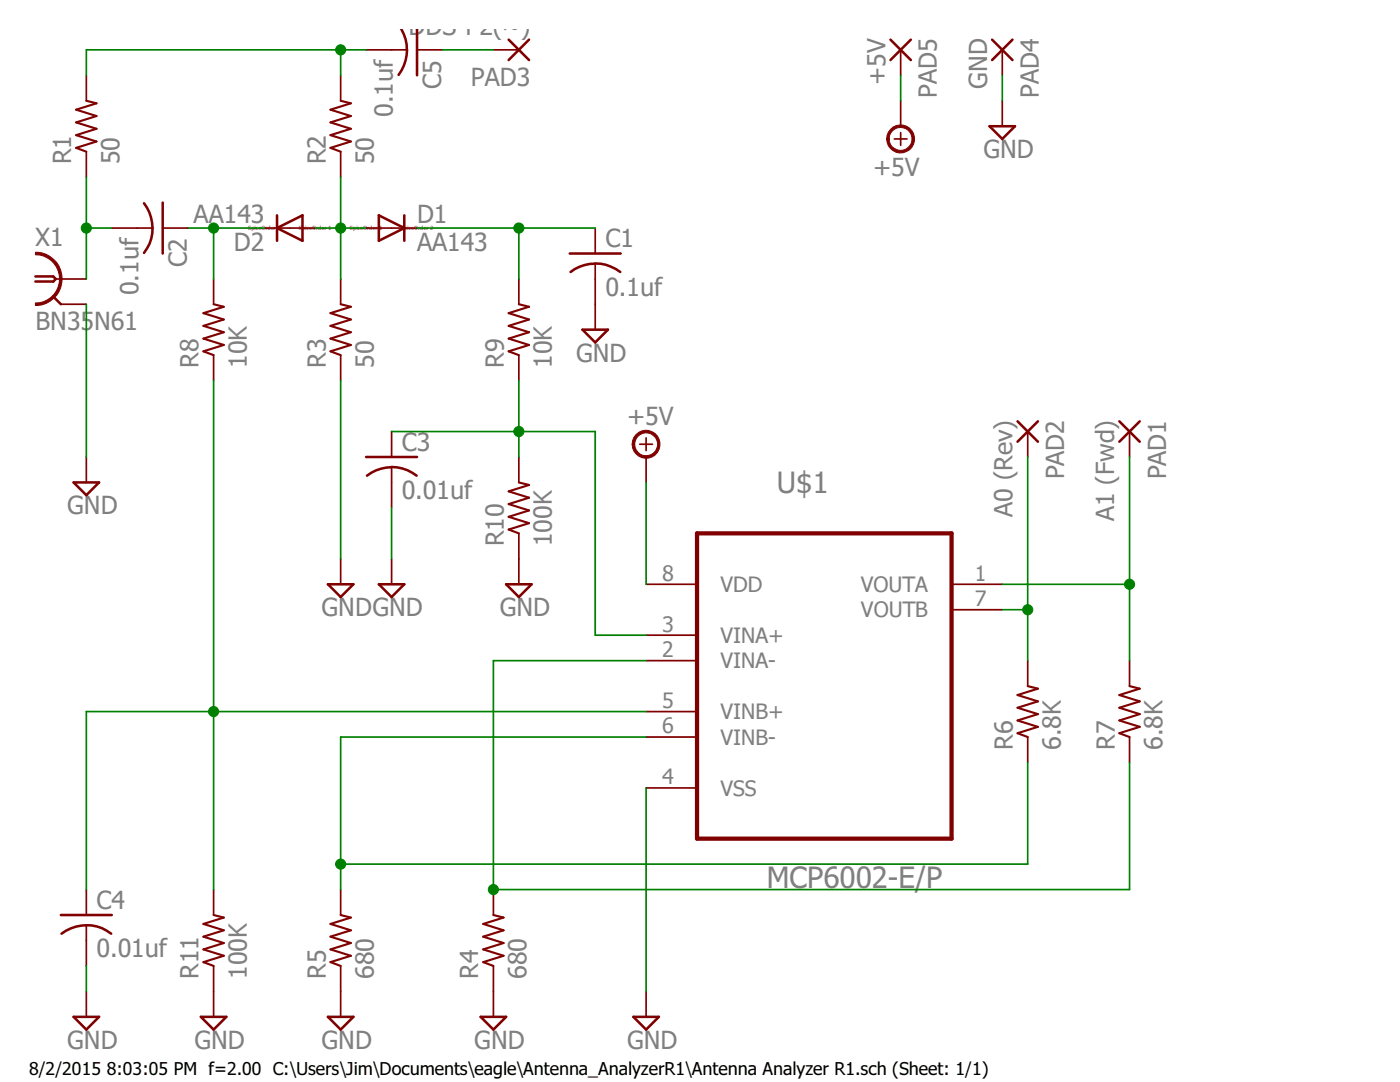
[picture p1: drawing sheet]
<svg xmlns="http://www.w3.org/2000/svg" width="279mm" height="216mm" viewBox="0 0 279 216" stroke-linecap="round" stroke-linejoin="round" font-family="sans-serif">
<path d="M7.1 50.3a5.3 5.3 0 0 1 5.3 5.3 5.3 5.3 0 0 1-5.3 5.4v-.5a4.8 4.8 0 0 0 4.8-4.9 4.8 4.8 0 0 0-4.8-4.8z" fill-rule="evenodd" fill="#800000"/>
<path d="M7.1 50.3a5.3 5.3 0 0 1 5.3 5.3 5.3 5.3 0 0 1-5.3 5.4v-.5a4.8 4.8 0 0 0 4.8-4.9 4.8 4.8 0 0 0-4.8-4.8z" fill="none" stroke="#800000" stroke-width=".2"/>
<path d="M7.1 55.2h3.5l.5 .5-.5 .5h-3.5M10.6 59.2l1.5 1.5M28.7 40.6a8.1 8.1 0 0 1 0 9.9M32.5 40.4v10.2M113.7 50.6h10.2M118.8 52.6a7.8 7.8 0 0 1 5 1.7M118.8 52.6a7.9 7.9 0 0 0-4.9 1.7M73.1 91.2h10.1M73.2 94.9a7.9 7.9 0 0 1 9.9 0M12.1 182.6h10.2M12.3 186.3a8.1 8.1 0 0 1 9.9 0" fill="none" stroke="#800000" stroke-width=".51"/>
<g fill="none" stroke="#800000" stroke-width=".34">
<path d="M68 15v5.1M68 30.3v5M11.1 55.7h6.1M22.3 45.5h8.1M32.5 45.5h5M42.6 55.7v5M68 55.7v5M103.5 55.7v5M118.8 45.5v5.1M118.8 52.6v8.1M12.1 60.7h5.1M42.6 70.9v5"/>
<path d="M68 70.9v5M103.5 70.9v5M78.1 86.1v5.1M78.1 93.2v8.1M103.5 91.2v5.1M127.7 88.6h2.5M128.9 87.4v2.5M103.5 106.4v5.1M128.9 116.6h10.2M189.9 116.6h10.1M128.9 126.7h10.2M128.9 131.8h10.2"/>
<path d="M189.9 121.7h10.1M205.1 131.8v5.1M225.4 131.8v5.1M128.9 142h10.2M128.9 147.1h10.2M128.9 157.2h10.2M205.1 147.1v5M225.4 147.1v5M17.2 177.5v5.1M42.6 177.5v5.1M68 177.5v5.1M98.5 177.5v5.1"/>
<path d="M17.2 184.6v8.1M42.6 192.7v5.1M68 192.7v5.1M98.5 192.7v5.1"/>
</g>
<path d="M68 20.1l2 .5-4 1.3 4 1.3-4 1.2 4 1.3-4 1.3 4 1.2-4 1.3 2 .8M42.6 60.7l2.1 .5-4.1 1.3 4.1 1.3-4.1 1.2 4.1 1.3-4.1 1.3 4.1 1.2-4.1 1.3 2 .8M68 60.7l2 .5-4 1.3 4 1.3-4 1.2 4 1.3-4 1.3 4 1.2-4 1.3 2 .8M103.5 60.7l2.1 .5-4.1 1.3 4.1 1.3-4.1 1.2 4.1 1.3-4.1 1.3 4.1 1.2-4.1 1.3 2 .8M103.5 96.3l2.1 .5-4.1 1.2 4.1 1.3-4.1 1.3 4.1 1.3-4.1 1.2 4.1 1.3-4.1 1.3 2 .7M205.1 136.9l2 .5-4 1.3 4 1.3-4 1.2 4 1.3-4 1.3 4 1.2-4 1.3 2 .8M225.4 136.9l2.1 .5-4.1 1.3 4.1 1.3-4.1 1.2 4.1 1.3-4.1 1.3 4.1 1.2-4.1 1.3 2 .8M42.6 182.6l2.1 .5-4.1 1.3 4.1 1.2-4.1 1.3 4.1 1.3-4.1 1.2 4.1 1.3-4.1 1.3 2 .7M68 182.6l2 .5-4 1.3 4 1.2-4 1.3 4 1.3-4 1.2 4 1.3-4 1.3 2 .7M98.5 182.6l2 .5-4.1 1.3 4.1 1.2-4.1 1.3 4.1 1.3-4.1 1.2 4.1 1.3-4.1 1.3 2.1 .7" fill="none" stroke="#800000" stroke-width=".42"/>
<path d="M139.1 106.4h50.8v60.9h-50.8z" fill="none" stroke="#800000" stroke-width=".85"/>
<path d="M126.9 86.7a2.78 2.78 0 0 1 4.4 .5 2.78 2.78 0 0 1-1.6 4.1 2.78 2.78 0 0 1-3.5-2.7h.5a2.29 2.29 0 0 1 3.2-2.1 2.29 2.29 0 0 1 .5 3.9 2.29 2.29 0 0 1-3.7-1.2v-.6h-.5l.3-1.3z" fill-rule="evenodd" fill="#800000"/>
<path d="M126.9 86.7a2.78 2.78 0 0 1 4.4 .5 2.78 2.78 0 0 1-1.6 4.1 2.78 2.78 0 0 1-3.5-2.7h.5a2.29 2.29 0 0 1 3.2-2.1 2.29 2.29 0 0 1 .5 3.9 2.29 2.29 0 0 1-3.7-1.2v-.6h-.5l.3-1.3z" fill="none" stroke="#800000" stroke-width=".2"/>
<g fill="none" stroke="#800000" stroke-width=".34">
<path d="M17.2 15v5.1M73.1 9.9h8.1M83.2 9.9h5.1M98.5 9.9h5M179.7 9.9v5.1M200 9.9v5.1M17.2 30.3v5M178.5 27.7h2.5M179.7 26.5v2.5M200 20.1v5.1M52.8 45.5h10.1M73.1 45.5h10.1"/>
<path d="M118.8 60.7v5.1M17.2 91.2v5.1M128.9 91.2v5.1M205.1 86.1v5.1M225.4 86.1v5.1M68 111.5v5.1M78.1 111.5v5.1M103.5 111.5v5.1M17.2 197.8v5.1M42.6 197.8v5.1M68 197.8v5.1M98.5 197.8v5.1"/>
<path d="M128.9 197.8v5.1"/>
</g>
<g fill="none" stroke="#800000" stroke-width=".51">
<path d="M80 5.7a8 8 0 0 1 1.2 4.2M81.2 9.9a8.6 8.6 0 0 1-1.7 5M83.2 5.7v9.3M101.5 7.9l4.1 4.1M105.6 7.9l-4.1 4.1M177.7 7.9l4.1 4.1M181.8 7.9l-4.1 4.1M198 7.9l4.1 4.1M202.1 7.9l-4.1 4.1M197.5 25.2h5.1l-2.6 2.5zM55.3 45.5l5.1-2.5v5zM55.3 43v5"/>
<path d="M75.6 43l5.1 2.5-5.1 2.5zM80.7 43v5M116.2 65.8h5.1l-2.5 2.5zM14.7 96.3h5.1l-2.6 2.5zM203.1 84.1l4 4M207.1 84.1l-4 4M223.4 84.1l4.1 4M227.5 84.1l-4.1 4M65.4 116.6h5.1l-2.5 2.5zM75.6 116.6h5.1l-2.6 2.5zM101 116.6h5.1l-2.6 2.5zM14.7 202.9h5.1l-2.6 2.5z"/>
<path d="M40.1 202.9h5.1l-2.6 2.5zM65.4 202.9h5.1l-2.5 2.5zM95.9 202.9h5.1l-2.5 2.5zM126.4 202.9h5.1l-2.6 2.5z"/>
</g>
<path d="M17.2 20.1l2.1 .5-4.1 1.3 4.1 1.3-4.1 1.2 4.1 1.3-4.1 1.3 4.1 1.2-4.1 1.3 2 .8" fill="none" stroke="#800000" stroke-width=".42"/>
<path d="M177.7 25.8a2.78 2.78 0 0 1 4.4 .5 2.78 2.78 0 0 1-1.6 4.1 2.78 2.78 0 0 1-3.5-2.7h.5a2.29 2.29 0 0 1 3.1-2.1 2.29 2.29 0 0 1 .9 3.7 2.29 2.29 0 0 1-3.8-.5l-.2-1.1h-.5v-.7z" fill-rule="evenodd" fill="#800000"/>
<path d="M177.7 25.8a2.78 2.78 0 0 1 4.4 .5 2.78 2.78 0 0 1-1.6 4.1 2.78 2.78 0 0 1-3.5-2.7h.5a2.29 2.29 0 0 1 3.1-2.1 2.29 2.29 0 0 1 .9 3.7 2.29 2.29 0 0 1-3.8-.5l-.2-1.1h-.5v-.7z" fill="none" stroke="#800000" stroke-width=".2"/>
<path d="M179.7 20.1v5.1" fill="none" stroke="#800000" stroke-width=".34"/>
<path d="M68 35.3v10.2" fill="none" stroke="#008000" stroke-width=".34"/>
<circle cx="68" cy="45.5" r="1.01" fill="#008000"/>
<circle cx="68" cy="45.5" r="1.01" fill="none" stroke="#008000" stroke-width=".2"/>
<path d="M62.9 45.5h10.2M68 45.5v10.2M83.2 45.5h35.6M103.5 45.5v10.2" fill="none" stroke="#008000" stroke-width=".34"/>
<circle cx="103.6" cy="45.5" r="1.01" fill="#008000"/>
<circle cx="103.6" cy="45.5" r="1.01" fill="none" stroke="#008000" stroke-width=".2"/>
<path d="M179.7 15v5.1M200 15v5.1M17.2 60.7v30.5M68 75.9v35.6M128.9 96.3v20.3M205.1 91.2v40.6M78.1 101.3v10.2M200 121.7h5.1M128.9 157.2v40.6M17.2 192.7v5.1" fill="none" stroke="#008000" stroke-width=".34"/>
<circle cx="205.1" cy="121.7" r="1.01" fill="#008000"/>
<circle cx="205.1" cy="121.7" r="1.01" fill="none" stroke="#008000" stroke-width=".2"/>
<path d="M225.4 91.2v40.6M200 116.6h25.4" fill="none" stroke="#008000" stroke-width=".34"/>
<circle cx="225.4" cy="116.6" r="1.01" fill="#008000"/>
<circle cx="225.4" cy="116.6" r="1.01" fill="none" stroke="#008000" stroke-width=".2"/>
<path d="M205.1 152.1v20.3h-137.1v5.1" fill="none" stroke="#008000" stroke-width=".34"/>
<circle cx="68" cy="172.4" r="1.01" fill="#008000"/>
<circle cx="68" cy="172.4" r="1.01" fill="none" stroke="#008000" stroke-width=".2"/>
<path d="M128.9 131.8h-30.4v45.7h126.9v-25.4M128.9 147.1h-60.9v25.3" fill="none" stroke="#008000" stroke-width=".34"/>
<circle cx="98.5" cy="177.5" r="1.01" fill="#008000"/>
<circle cx="98.5" cy="177.5" r="1.01" fill="none" stroke="#008000" stroke-width=".2"/>
<path d="M42.6 75.9v66.1" fill="none" stroke="#008000" stroke-width=".34"/>
<circle cx="42.6" cy="142" r="1.01" fill="#008000"/>
<circle cx="42.6" cy="142" r="1.01" fill="none" stroke="#008000" stroke-width=".2"/>
<path d="M17.2 35.3v20.4M17.2 45.5h5.1M42.6 142v35.5M128.9 142h-111.7v35.5" fill="none" stroke="#008000" stroke-width=".34"/>
<circle cx="17.2" cy="45.5" r="1.01" fill="#008000"/>
<circle cx="17.2" cy="45.5" r="1.01" fill="none" stroke="#008000" stroke-width=".2"/>
<path d="M37.5 45.5h5.1v10.2" fill="none" stroke="#008000" stroke-width=".34"/>
<circle cx="42.6" cy="45.5" r="1.01" fill="#008000"/>
<circle cx="42.6" cy="45.5" r="1.01" fill="none" stroke="#008000" stroke-width=".2"/>
<path d="M68 9.9v5.1M73.1 9.9h-55.9v5.1M42.6 45.5h10.2" fill="none" stroke="#008000" stroke-width=".34"/>
<circle cx="68" cy="9.9" r="1.01" fill="#008000"/>
<circle cx="68" cy="9.9" r="1.01" fill="none" stroke="#008000" stroke-width=".2"/>
<path d="M88.3 9.9h10.2M103.5 75.9v15.3M103.5 86.1h15.3v40.6h10.1" fill="none" stroke="#008000" stroke-width=".34"/>
<circle cx="103.6" cy="86.1" r="1.01" fill="#008000"/>
<circle cx="103.6" cy="86.1" r="1.01" fill="none" stroke="#008000" stroke-width=".2"/>
<path d="M78.1 86.1h25.4" fill="none" stroke="#008000" stroke-width=".34"/>
<g font-size="5.9" fill="#808080">
<text x="155.1" y="98.3">U$1</text>
<text x="153" y="177.2">MCP6002-E/P</text>
</g>
<g font-size="5" fill="#808080">
<text x="81.5" y="6.9">DDS-P2(~)</text>
<text x="88.1" y="17.7" transform="rotate(-90 88.1 17.7)">C5</text>
<text x="94" y="17.2">PAD3</text>
<text x="176.7" y="17" transform="rotate(-90 176.7 17)">+5V</text>
<text x="197" y="17.7" transform="rotate(-90 197 17.7)">GND</text>
<text x="78.4" y="23.3" transform="rotate(-90 78.4 23.3)">0.1uf</text>
<text x="187" y="19.5" transform="rotate(-90 187 19.5)">PAD5</text>
<text x="207.3" y="19.5" transform="rotate(-90 207.3 19.5)">PAD4</text>
<text x="14.2" y="32.8" transform="rotate(-90 14.2 32.8)">R1</text>
<text x="23.8" y="32.8" transform="rotate(-90 23.8 32.8)">50</text>
<text x="65" y="32.8" transform="rotate(-90 65 32.8)">R2</text>
<text x="74.6" y="32.8" transform="rotate(-90 74.6 32.8)">50</text>
<text x="174.2" y="35.1">+5V</text>
<text x="196.3" y="31.5">GND</text>
<text x="38.7" y="44.4">AA143</text>
<text x="83.2" y="44.5">D1</text>
<text x="7.1" y="49.1">X1</text>
<text x="37.3" y="53.3" transform="rotate(-90 37.3 53.3)">C2</text>
<text x="46.7" y="50">D2</text>
<text x="83.2" y="50.1">AA143</text>
<text x="120.8" y="49.3">C1</text>
<text x="27.6" y="58.9" transform="rotate(-90 27.6 58.9)">0.1uf</text>
<text x="120.8" y="59">0.1uf</text>
<text x="7.1" y="65.8">BN35N61</text>
<text x="39.6" y="73.4" transform="rotate(-90 39.6 73.4)">R8</text>
<text x="49.2" y="73.4" transform="rotate(-90 49.2 73.4)">10K</text>
<text x="65" y="73.4" transform="rotate(-90 65 73.4)">R3</text>
<text x="74.6" y="73.4" transform="rotate(-90 74.6 73.4)">50</text>
<text x="100.5" y="73.4" transform="rotate(-90 100.5 73.4)">R9</text>
<text x="110.2" y="73.4" transform="rotate(-90 110.2 73.4)">10K</text>
<text x="115" y="72.1">GND</text>
<text x="80.2" y="89.9">C3</text>
<text x="125.1" y="84.8">+5V</text>
<text x="212.4" y="95.7" transform="rotate(-90 212.4 95.7)">PAD2</text>
<text x="232.7" y="95.7" transform="rotate(-90 232.7 95.7)">PAD1</text>
<text x="80.2" y="99.6">0.01uf</text>
<text x="13.4" y="102.6">GND</text>
<text x="202.1" y="103.1" transform="rotate(-90 202.1 103.1)">A0 (Rev)</text>
<text x="222.4" y="104" transform="rotate(-90 222.4 104)">A1 (Fwd)</text>
<text x="100.5" y="109" transform="rotate(-90 100.5 109)">R10</text>
<text x="110.2" y="109" transform="rotate(-90 110.2 109)">100K</text>
<text x="64.2" y="122.9">GNDGND</text>
<text x="99.7" y="122.9">GND</text>
<text x="202.1" y="149.6" transform="rotate(-90 202.1 149.6)">R6</text>
<text x="211.7" y="149.6" transform="rotate(-90 211.7 149.6)">6.8K</text>
<text x="222.5" y="149.6" transform="rotate(-90 222.5 149.6)">R7</text>
<text x="232" y="149.6" transform="rotate(-90 232 149.6)">6.8K</text>
<text x="19.3" y="181.3">C4</text>
<text x="19.3" y="191">0.01uf</text>
<text x="39.6" y="195.3" transform="rotate(-90 39.6 195.3)">R11</text>
<text x="49.2" y="195.3" transform="rotate(-90 49.2 195.3)">100K</text>
<text x="65" y="195.3" transform="rotate(-90 65 195.3)">R5</text>
<text x="74.6" y="195.3" transform="rotate(-90 74.6 195.3)">680</text>
<text x="95.5" y="195.3" transform="rotate(-90 95.5 195.3)">R4</text>
<text x="105.1" y="195.3" transform="rotate(-90 105.1 195.3)">680</text>
<text x="13.4" y="209.3">GND</text>
<text x="38.8" y="209.3">GND</text>
<text x="64.2" y="209.3">GND</text>
<text x="94.7" y="209.3">GND</text>
<text x="125.1" y="209.3">GND</text>
</g>
<g font-size="4.3" fill="#808080">
<text x="132.1" y="115.9">8</text>
<text x="143.8" y="118.1">VDD</text>
<text x="171.8" y="118.1">VOUTA</text>
<text x="194.6" y="115.9">1</text>
<text x="171.8" y="123.2">VOUTB</text>
<text x="194.6" y="120.9">7</text>
<text x="132.1" y="126">3</text>
<text x="132.1" y="131.1">2</text>
<text x="143.8" y="128.3">VINA+</text>
<text x="143.8" y="133.3">VINA-</text>
<text x="132.1" y="141.3">5</text>
<text x="143.8" y="143.5">VINB+</text>
<text x="132.1" y="146.3">6</text>
<text x="143.8" y="148.6">VINB-</text>
<text x="132.1" y="156.5">4</text>
<text x="143.8" y="158.7">VSS</text>
</g>
<text font-size="3.6" x="5.8" y="214.5">8/2/2015 8:03:05 PM f=2.00 C:\Users\Jim\Documents\eagle\Antenna_AnalyzerR1\Antenna Analyzer R1.sch (Sheet: 1/1)</text>
<g font-size="1.1" fill="#800080">
<text x="49.5" y="45.9">SpiceOrder 2</text>
<text x="59.6" y="45.9">SpiceOrder 1</text>
<text x="69.8" y="45.9">SpiceOrder 1</text>
<text x="80" y="45.9">SpiceOrder 2</text>
</g>
</svg>
